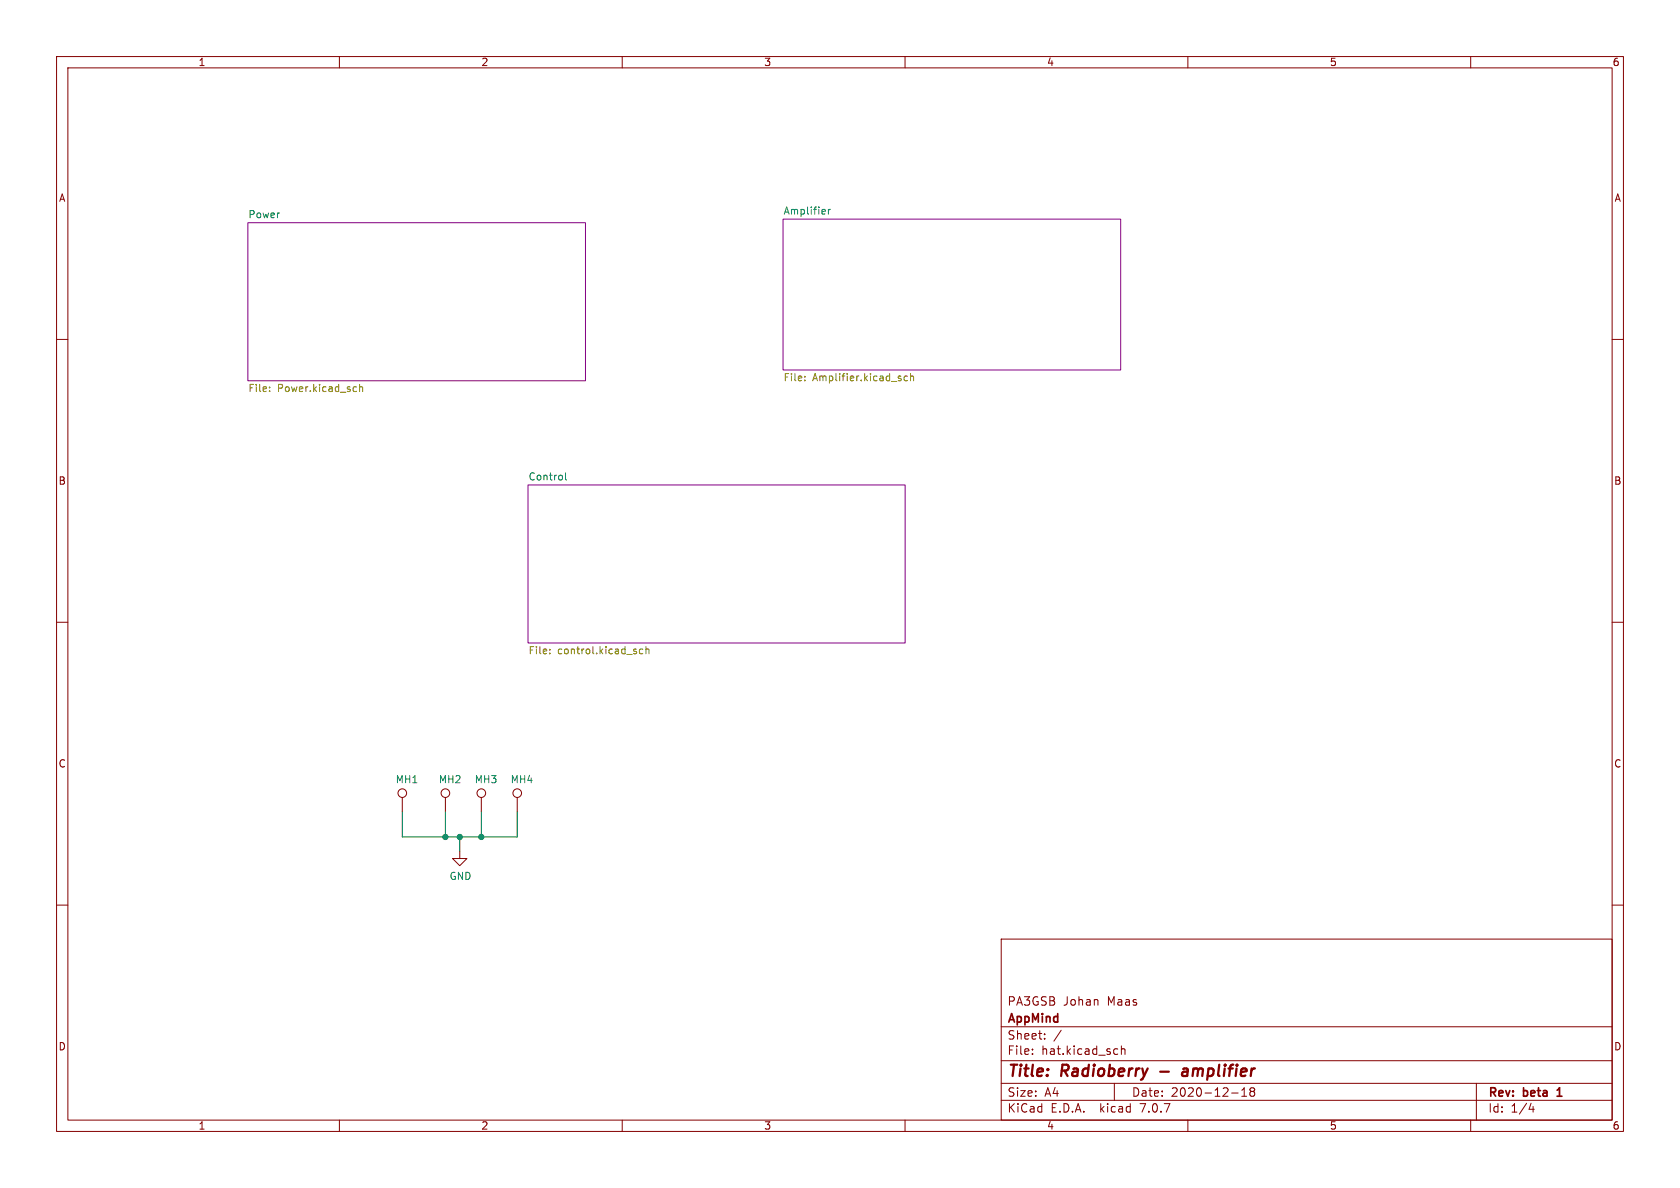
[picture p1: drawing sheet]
(kicad_sch (version 20230121) (generator eeschema)

 (paper "A4")

 (title_block
  (title "Radioberry - amplifier")
  (date "2020-12-18")
  (rev "beta 1")
  (company "AppMind")
  (comment 1 "PA3GSB Johan Maas"))

 (lib_symbols
  (symbol "hermeslite:GND" (power) (pin_names (offset 0)) (in_bom yes) (on_board yes)
   (property "Reference" "#PWR" (at 0 -6.35 0) (effects (font (size 1.27 1.27)) hide))
   (property "Value" "GND" (at 0 -3.81 0) (effects (font (size 1.27 1.27))))
   (property "Footprint" "" (at 0 0 0) (effects (font (size 1.27 1.27)) hide))
   (property "Datasheet" "" (at 0 0 0) (effects (font (size 1.27 1.27)) hide))
   (symbol "GND_0_1"
    (polyline (pts (xy 0 0) (xy 0 -1.27) (xy 1.27 -1.27) (xy 0 -2.54) (xy -1.27 -1.27) (xy 0 -1.27)) (stroke (width 0) (type solid)) (fill (type none))))
   (symbol "GND_1_1"
    (pin power_in line (at 0 0 270) (length 0) hide (name "GND" (effects (font (size 1.27 1.27)))) (number "1" (effects (font (size 1.27 1.27)))))))
  (symbol "hermeslite:TEST_1P" (pin_numbers hide) (pin_names (offset 0.762) hide) (in_bom yes) (on_board yes)
   (property "Reference" "J" (at 0 6.858 0) (effects (font (size 1.27 1.27))))
   (property "Value" "TEST_1P" (at 0 5.08 0) (effects (font (size 1.27 1.27))))
   (property "Footprint" "" (at 5.08 0 0) (effects (font (size 1.27 1.27)) hide))
   (property "Datasheet" "" (at 5.08 0 0) (effects (font (size 1.27 1.27)) hide))
   (symbol "TEST_1P_0_1"
    (circle (center 0 3.302) (radius 0.762) (stroke (width 0) (type solid)) (fill (type none))))
   (symbol "TEST_1P_1_1"
    (pin passive line (at 0 0 90) (length 2.54) (name "1" (effects (font (size 1.27 1.27)))) (number "1" (effects (font (size 1.27 1.27))))))))

 (junction (at 81.28 147.955) (diameter 0) (color 0 0 0 0))
 (junction (at 78.74 147.955) (diameter 0) (color 0 0 0 0))
 (junction (at 85.09 147.955) (diameter 0) (color 0 0 0 0))

 (wire (pts (xy 85.09 143.51) (xy 85.09 147.955)) (stroke (width 0) (type default)))
 (wire (pts (xy 91.44 147.955) (xy 91.44 143.51)) (stroke (width 0) (type default)))
 (wire (pts (xy 71.12 147.955) (xy 78.74 147.955)) (stroke (width 0) (type default)))
 (wire (pts (xy 81.28 150.495) (xy 81.28 147.955)) (stroke (width 0) (type default)))
 (wire (pts (xy 85.09 147.955) (xy 91.44 147.955)) (stroke (width 0) (type default)))
 (wire (pts (xy 78.74 147.955) (xy 81.28 147.955)) (stroke (width 0) (type default)))
 (wire (pts (xy 78.74 143.51) (xy 78.74 147.955)) (stroke (width 0) (type default)))
 (wire (pts (xy 71.12 143.51) (xy 71.12 147.955)) (stroke (width 0) (type default)))
 (wire (pts (xy 81.28 147.955) (xy 85.09 147.955)) (stroke (width 0) (type default)))

 (symbol (lib_id "hermeslite:TEST_1P") (at 71.12 143.51 0) (unit 1) (in_bom yes) (on_board yes) (dnp no)
  (property "Reference" "MH1" (at 69.85 137.795 0) (effects (font (size 1.27 1.27)) (justify left)))
  (property "Value" "DNI" (at 72.5932 142.8242 0) (effects (font (size 1.27 1.27)) (justify left) hide))
  (property "Footprint" "HERMESLITE:m3" (at 76.2 143.51 0) (effects (font (size 1.27 1.27)) hide))
  (property "Datasheet" "" (at 76.2 143.51 0) (effects (font (size 1.27 1.27)) hide))
  (property "Option" "DNI" (at 71.12 143.51 0) (effects (font (size 1.27 1.27)) hide))
  (property "Key" "NOBOM" (at 71.12 143.51 0) (effects (font (size 1.27 1.27)) hide)) (pin "1"))

 (symbol (lib_id "hermeslite:TEST_1P") (at 78.74 143.51 0) (unit 1) (in_bom yes) (on_board yes) (dnp no)
  (property "Reference" "MH2" (at 77.47 137.795 0) (effects (font (size 1.27 1.27)) (justify left)))
  (property "Value" "DNI" (at 80.2132 142.8242 0) (effects (font (size 1.27 1.27)) (justify left) hide))
  (property "Footprint" "HERMESLITE:m3" (at 83.82 143.51 0) (effects (font (size 1.27 1.27)) hide))
  (property "Datasheet" "" (at 83.82 143.51 0) (effects (font (size 1.27 1.27)) hide))
  (property "Option " "DNI" (at 78.74 143.51 0) (effects (font (size 1.27 1.27)) hide))
  (property "Key" "NOBOM" (at 78.74 143.51 0) (effects (font (size 1.27 1.27)) hide)) (pin "1"))

 (symbol (lib_id "hermeslite:TEST_1P") (at 85.09 143.51 0) (unit 1) (in_bom yes) (on_board yes) (dnp no)
  (property "Reference" "MH3" (at 83.82 137.795 0) (effects (font (size 1.27 1.27)) (justify left)))
  (property "Value" "DNI" (at 86.5632 142.8242 0) (effects (font (size 1.27 1.27)) (justify left) hide))
  (property "Footprint" "HERMESLITE:m3" (at 90.17 143.51 0) (effects (font (size 1.27 1.27)) hide))
  (property "Datasheet" "" (at 90.17 143.51 0) (effects (font (size 1.27 1.27)) hide))
  (property "Option " "DNI" (at 85.09 143.51 0) (effects (font (size 1.27 1.27)) hide))
  (property "Key" "NOBOM" (at 85.09 143.51 0) (effects (font (size 1.27 1.27)) hide)) (pin "1"))

 (symbol (lib_id "hermeslite:TEST_1P") (at 91.44 143.51 0) (unit 1) (in_bom yes) (on_board yes) (dnp no)
  (property "Reference" "MH4" (at 90.17 137.795 0) (effects (font (size 1.27 1.27)) (justify left)))
  (property "Value" "DNI" (at 92.9132 142.8242 0) (effects (font (size 1.27 1.27)) (justify left) hide))
  (property "Footprint" "HERMESLITE:m3" (at 96.52 143.51 0) (effects (font (size 1.27 1.27)) hide))
  (property "Datasheet" "" (at 96.52 143.51 0) (effects (font (size 1.27 1.27)) hide))
  (property "Option" "DNI" (at 91.44 143.51 0) (effects (font (size 1.27 1.27)) hide))
  (property "Key" "NOBOM" (at 91.44 143.51 0) (effects (font (size 1.27 1.27)) hide)) (pin "1"))

 (symbol (lib_id "hermeslite:GND") (at 81.28 150.495 0) (unit 1) (in_bom yes) (on_board yes) (dnp no)
  (property "Reference" "#PWR0114" (at 81.28 156.845 0) (effects (font (size 1.27 1.27)) hide))
  (property "Value" "GND" (at 81.407 154.8892 0) (effects (font (size 1.27 1.27))))
  (property "Footprint" "" (at 81.28 150.495 0) (effects (font (size 1.27 1.27)) hide))
  (property "Datasheet" "" (at 81.28 150.495 0) (effects (font (size 1.27 1.27)) hide)) (pin "1"))

 (sheet (at 138.43 38.735) (size 59.69 26.67) (fields_autoplaced) (stroke (width 0) (type solid)) (fill (color 0 0 0 0.0000))
  (property "Sheetname" "Amplifier" (at 138.43 38.0234 0) (effects (font (size 1.27 1.27)) (justify left bottom)))
  (property "Sheetfile" "Amplifier.kicad_sch" (at 138.43 65.9896 0) (effects (font (size 1.27 1.27)) (justify left top))))

 (sheet (at 93.345 85.725) (size 66.675 27.94) (fields_autoplaced) (stroke (width 0) (type solid)) (fill (color 0 0 0 0.0000))
  (property "Sheetname" "Control" (at 93.345 85.0134 0) (effects (font (size 1.27 1.27)) (justify left bottom)))
  (property "Sheetfile" "control.kicad_sch" (at 93.345 114.2496 0) (effects (font (size 1.27 1.27)) (justify left top))))

 (sheet (at 43.815 39.37) (size 59.69 27.94) (fields_autoplaced) (stroke (width 0) (type solid)) (fill (color 0 0 0 0.0000))
  (property "Sheetname" "Power" (at 43.815 38.6584 0) (effects (font (size 1.27 1.27)) (justify left bottom)))
  (property "Sheetfile" "Power.kicad_sch" (at 43.815 67.8946 0) (effects (font (size 1.27 1.27)) (justify left top))))

 (sheet_instances (path "" (page "1"))))
